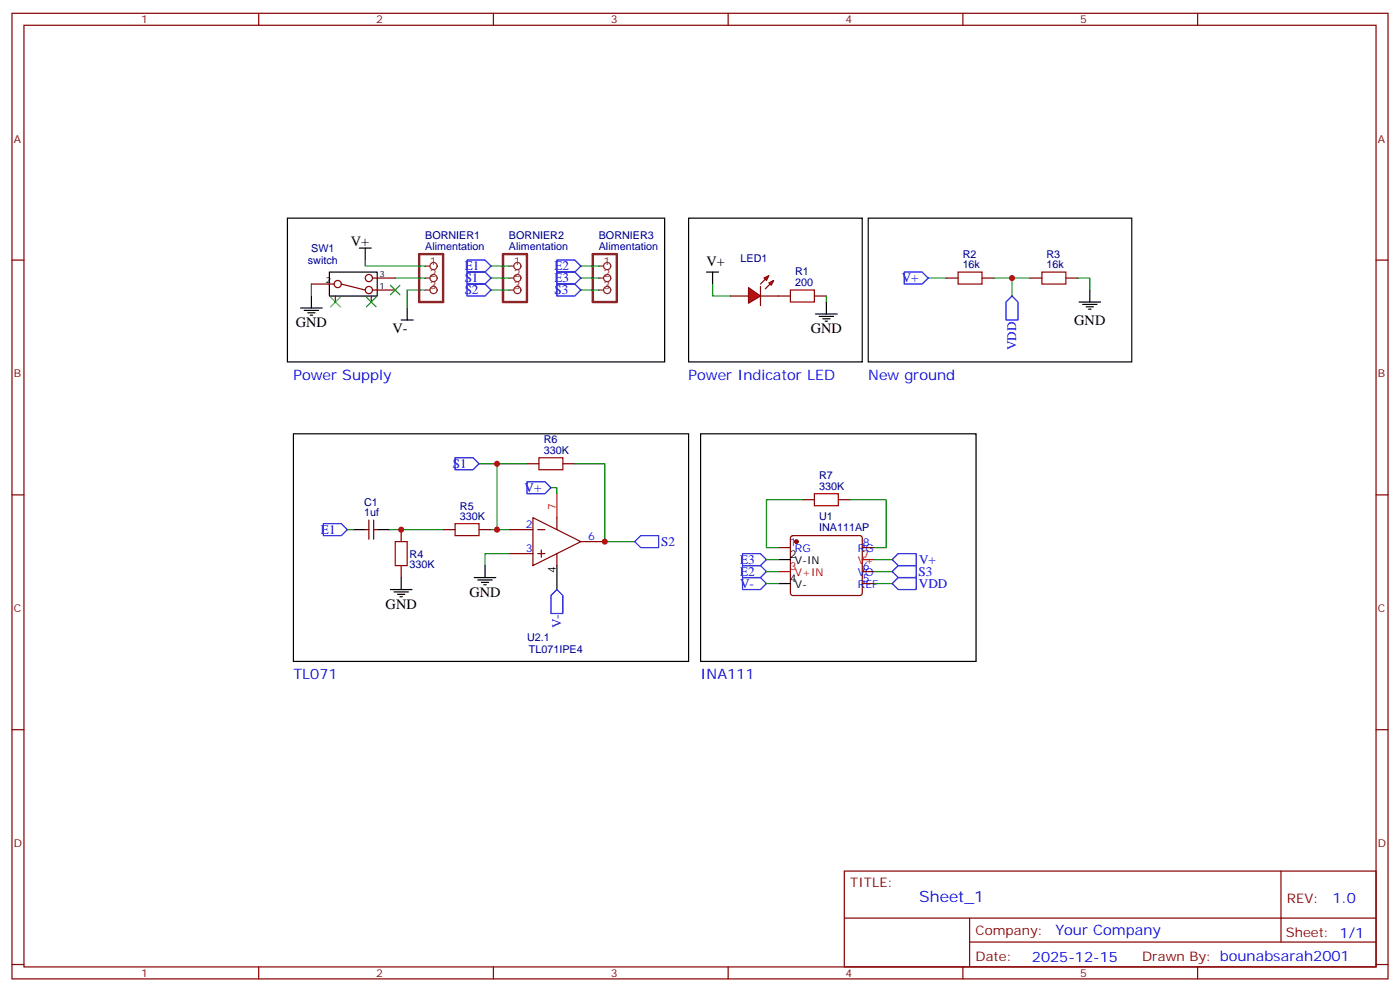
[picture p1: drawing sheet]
<svg xmlns="http://www.w3.org/2000/svg" width="412mm" height="292mm" viewBox="0 0 412 292" stroke-linecap="round" stroke-linejoin="round" font-family="sans-serif">
<g fill="none" stroke="#870000" stroke-width=".35">
<path d="M3.5 3.9h405.4v284.4h-405.4zM7.1 7.4h398.2v277.3h-398.2zM76.2 3.9v3.5M145.3 3.9v3.5M214.5 3.9v3.5M283.6 3.9v3.5M352.8 3.9v3.5M3.5 76.6h3.6M405.3 76.6h3.6M229.3 87.2h3.5M239.9 87.2h3.5M278.7 81.9h3.5"/>
<path d="M289.3 81.9h3.5M3.5 145.7h3.6M405.3 145.7h3.6M3.5 214.9h3.6M405.3 214.9h3.6M248.7 256.5h156.6v28.2h-156.6zM377.3 256.5v20.9M248.7 270.4h156.5M285.6 277.4h119.6M285.6 270.4v14.1M3.5 284h3.6M76.2 284.7v3.6"/>
<path d="M145.3 284.7v3.6M214.5 284.7v3.6M283.6 284.7v3.6M352.8 284.7v3.6M405.3 284h3.6"/>
</g>
<path d="M232.8 85.4h7.1v3.5h-7.1zM282.2 80.1h7.1v3.5h-7.1z" fill="none" stroke="#a10000" stroke-width=".35"/>
<path d="M118.2 94.2h3.5M119.9 90.7v3.5" fill="none" stroke="#000" stroke-width=".35"/>
<path d="M91.7 83.6v3.6M125.2 85.4h-5.3v5.3" fill="none" stroke="#008700" stroke-width=".35"/>
<g fill="#f00" stroke="#870000" stroke-width=".35">
<path d="M220.5 84.7l3.5 2.5-3.5 2.1z"/>
<path d="M224 84.3v5.7z"/>
</g>
<g fill="#870000" stroke="#870000" stroke-width=".35">
<path d="M224 83.6l1.4-1.4z"/>
<path d="M225.4 85.1l1.4-1.5z"/>
</g>
<g fill="#f00" stroke="#870000" stroke-width=".35">
<path d="M225.1 81.9l1.4-.7-.7 1.4z"/>
<path d="M226.5 83.3l1.4-.7-.7 1.4z"/>
</g>
<g fill="none" stroke="#870000" stroke-width=".35">
<path d="M91.7 83.6h6.7M98.8 87.2v1.7M100.5 83.6l7.1 1.8M109.4 87.2v1.7M109.7 81.9h6.7M109.7 85.4h6.7M215.2 87.2h5.3M224 87.2h5.3M303.4 81.9h3.5M314 81.9h3.5M155.2 136.6h3.5M165.8 136.6h3.5"/>
<path d="M107.6 156h1.1M108.7 153.1v5.7M110.1 156h1M110.1 153.1v5.7M118.2 156v3.5M130.5 156h3.6M141.1 156h3.5M149.9 156h7.1M157 152.4l14.1 7.1-14.1 7zM158.4 156h2.1M164 152.4v3.6M171.1 159.5h7.1"/>
<path d="M233.1 157.9l.4-.2h19.8l.5 .2 .2 .5v16.3l-.2 .5-.5 .2h-19.8l-.5-.3-.2-.4v-16.3zM236.4 147.1h3.5M246.9 147.1h3.6M118.2 166.5v3.6M149.9 163h7.1M158.4 163h2.1M159.5 162v2.1M164 163v3.5M229.3 161.3h3.5M254 161.3h3.5M254 171.8h3.5M254 168.3h3.5"/>
<circle cx="99.5" cy="83.6" r="1.06"/>
<circle cx="108.7" cy="85.4" r="1.06"/>
<circle cx="108.7" cy="81.9" r="1.06"/>
</g>
<g fill="none" stroke="#000" stroke-width=".35">
<path d="M84.7 64.2h111.1v42.4h-111.1zM105.8 73.1h3.6M107.6 73.1v3.5M202.8 64.2h51.2v42.4h-51.2zM255.8 64.2h77.6v42.4h-77.6zM88.5 90.7h6.4M89.6 91.4h4.2M90.7 92.1h2.1M91.4 92.8h.7M91.7 87.2v3.5M97 80.1h14.1v7.1h-14.1zM208.1 80.1h3.6"/>
<path d="M209.9 80.1v3.5M240.2 92.5h6.4M241.3 93.2h4.2M242.4 93.9h2.1M243.1 94.6h.7M243.4 88.9v3.6M317.9 88.9h6.3M318.9 89.6h4.2M320 90.3h2.1M320.7 91.1h.7M321 85.4v3.5M86.4 127.7h116.4v67.1h-116.4z"/>
<path d="M206.4 127.7h81.1v67.1h-81.1zM104.1 156h3.5M111.1 156h3.6M115 173.6h6.4M116.1 174.3h4.2M117.1 175h2.1M117.8 175.7h.7M118.2 170.1v3.5M139.7 170.1h6.3M140.8 170.8h4.2M141.8 171.5h2.1M142.5 172.2h.7"/>
<path d="M142.9 166.5v3.6M164 166.5v7.1M229.3 164.8h3.5M229.3 171.8h3.5"/>
</g>
<g fill="none" stroke="#008700" stroke-width=".35">
<path d="M107.6 76.6v1.8h17.6M144.6 78.4h5.3M171.1 78.4h5.3M116.4 81.9h8.8M144.6 81.9h5.3M144.6 85.4h5.3M171.1 81.9h5.3M171.1 85.4h5.3M209.9 83.6v3.6h5.3M243.4 87.2v1.7M273.4 81.9h5.3M292.8 81.9h10.6"/>
<path d="M298.1 81.9v5.3M317.5 81.9h3.5v3.5M141.1 136.6h5.3M155.2 136.6h-8.8v19.4M169.3 136.6h8.9v22.9h8.8M102.3 156h1.8M114.7 156h15.8M144.6 156h5.3M162.3 143.6h1.7v1.8M236.4 147.1h-10.6v14.2h3.5M250.5 147.1h10.6v14.2h-3.6M149.9 163h-7v3.5"/>
<path d="M225.8 164.8h3.5M225.8 171.8h3.5M225.8 168.3h3.5M257.5 164.8h5.3M257.5 171.8h5.3M257.5 168.3h5.3"/>
</g>
<path d="M123.5 74.8h7v14.1h-7zM148.2 74.8h7v14.1h-7zM174.6 74.8h7.1v14.1h-7.1z" fill="none" stroke="#8c2424" stroke-width=".71"/>
<g fill="none" stroke="#8c2424" stroke-width=".35">
<path d="M125.2 78.4h1.4M149.9 78.4h1.4M176.4 78.4h1.4M125.2 81.9h1.4M125.2 85.4h1.4M149.9 81.9h1.4M149.9 85.4h1.4M176.4 81.9h1.4M176.4 85.4h1.4"/>
<circle cx="127.7" cy="78.4" r="1.06"/>
<circle cx="152.4" cy="78.4" r="1.06"/>
<circle cx="178.9" cy="78.4" r="1.06"/>
<circle cx="127.7" cy="81.9" r="1.06"/>
<circle cx="127.7" cy="85.4" r="1.06"/>
<circle cx="152.4" cy="81.9" r="1.06"/>
<circle cx="152.4" cy="85.4" r="1.06"/>
<circle cx="178.9" cy="85.4" r="1.06"/>
<circle cx="178.9" cy="81.9" r="1.06"/>
</g>
<path d="M97.4 87.5l2.8 2.8M100.2 87.5l-2.8 2.8M107.9 87.5l2.9 2.8M110.8 87.5l-2.9 2.8M115 84l2.8 2.8M117.8 84l-2.8 2.8" fill="none" stroke="#3c3" stroke-width=".35"/>
<path d="M306.9 80.1h7.1v3.5h-7.1zM158.7 134.8h7.1v3.5h-7.1zM116.4 159.5h3.5v7h-3.5zM134.1 154.2h7v3.5h-7zM239.9 145.4h7v3.5h-7z" fill="none" stroke="#a10000" stroke-width=".35"/>
<g fill="none" stroke="#00f" stroke-width=".35">
<path d="M137.6 76.6h5.3l1.7 1.8-1.7 1.7h-5.3zM164 76.6h5.3l1.8 1.8-1.8 1.7h-5.3zM137.6 80.1h5.3l1.7 1.8-1.7 1.7h-5.3zM137.6 83.6h5.3l1.7 1.8-1.7 1.8h-5.3zM164 80.1h5.3l1.8 1.8-1.8 1.7h-5.3zM164 83.6h5.3l1.8 1.8-1.8 1.8h-5.3zM266.3 80.1h5.3l1.8 1.8-1.8 1.7h-5.3zM298.1 87.2l1.8 1.7v5.3h-3.6v-5.3zM134.1 134.8h5.2l1.8 1.8-1.8 1.7h-5.2zM95.2 154.2h5.3l1.8 1.8-1.8 1.7h-5.3zM155.2 141.9h5.3l1.8 1.7-1.8 1.8h-5.3zM187 159.5l1.7-1.8h5.3v3.6h-5.3z"/>
<path d="M164 173.6l1.8 1.8v5.3h-3.5v-5.3zM218.7 170.1h5.3l1.8 1.7-1.8 1.8h-5.3zM218.7 163h5.3l1.8 1.8-1.8 1.7h-5.3zM218.7 166.5h5.3l1.8 1.8-1.8 1.8h-5.3zM262.8 164.8l1.8-1.8h5.3v3.5h-5.3zM262.8 171.8l1.8-1.7h5.3v3.5h-5.3zM262.8 168.3l1.8-1.8h5.3v3.6h-5.3z"/>
</g>
<path d="M164 145.4v7M229.3 168.3h3.5M254 164.8h3.5" fill="none" stroke="#f00" stroke-width=".35"/>
<circle cx="234.6" cy="159.5" r=".53" fill="#870000" stroke="#870000" stroke-width=".35"/>
<g fill="#c00">
<circle cx="298.1" cy="81.9" r=".88"/>
<circle cx="118.2" cy="156" r=".88"/>
<circle cx="146.4" cy="156" r=".88"/>
<circle cx="178.2" cy="159.5" r=".88"/>
<circle cx="146.4" cy="136.6" r=".88"/>
</g>
<text font-size="4.6" fill="#00f" x="270.8" y="265.5">Sheet_1</text>
<g font-size="4.2">
<text x="103.4" y="72.4">V+</text>
<text x="208.1" y="78.4">V+</text>
<text x="316.4" y="95.6">GND</text>
<text x="87.1" y="96.3">GND</text>
<text x="115.6" y="98.2">V-</text>
<text x="238.8" y="98.1">GND</text>
<text x="113.6" y="179.2">GND</text>
<text x="138.3" y="175.7">GND</text>
</g>
<g font-size="4.2" fill="#00f">
<text x="86.4" y="111.9">Power Supply</text>
<text x="202.8" y="111.9">Power Indicator LED</text>
<text x="255.8" y="111.9">New ground</text>
<text x="86.4" y="200.1">TL071</text>
<text x="206.4" y="200.1">INA111</text>
<text x="392.5" y="265.8">1.0</text>
<text x="310.9" y="275.3">Your Company</text>
<text x="304" y="283.1">2025-12-15</text>
</g>
<g font-size="3.9" fill="#00f">
<text x="136.9" y="79.6">E1</text>
<text x="136.9" y="83.1">S1</text>
<text x="163.3" y="79.6">E2</text>
<text x="163.3" y="83.1">E3</text>
<text x="265.6" y="83.1">V+</text>
<text x="136.9" y="86.7">S2</text>
<text x="163.3" y="86.7">S3</text>
<text x="299.4" y="103.1" transform="rotate(-90 299.4 103.1)">VDD</text>
<text x="133.3" y="137.8">S1</text>
<text x="154.5" y="144.9">V+</text>
<text x="94.5" y="157.2">E1</text>
<text x="194.7" y="160.8">S2</text>
<text x="218" y="166.1">E3</text>
<text x="270.7" y="166.1">V+</text>
<text x="218" y="173.1">V-</text>
<text x="218" y="169.6">E2</text>
<text x="270.6" y="169.7">S3</text>
<text x="270.7" y="173.2">VDD</text>
<text x="165.3" y="185" transform="rotate(-90 165.3 185)">V-</text>
</g>
<g font-size="3.9" fill="#800">
<text x="250.5" y="261.1">TITLE:</text>
<text x="379.1" y="265.8">REV:</text>
<text x="287.4" y="275.3">Company:</text>
<text x="378.7" y="275.9">Sheet: 1/1</text>
<text x="287.4" y="283">Date:</text>
<text x="336.4" y="283.1">Drawn By: bounabsarah2001</text>
</g>
<g font-size="3.2" fill="#800">
<text x="41.6" y="6.9">1</text>
<text x="110.8" y="6.9">2</text>
<text x="179.9" y="6.9">3</text>
<text x="249.1" y="6.9">4</text>
<text x="318.2" y="6.9">5</text>
<text x="4.1" y="42">A</text>
<text x="405.9" y="42">A</text>
<text x="4.1" y="111.2">B</text>
<text x="405.9" y="111.2">B</text>
<text x="4.1" y="180.3">C</text>
<text x="405.9" y="180.3">C</text>
<text x="4.1" y="249.4">D</text>
<text x="405.9" y="249.4">D</text>
<text x="41.6" y="287.7">1</text>
<text x="110.8" y="287.7">2</text>
<text x="179.9" y="287.7">3</text>
<text x="249.1" y="287.7">4</text>
<text x="318.2" y="287.7">5</text>
</g>
<g font-size="3.2" fill="#000080">
<text x="125.2" y="70.3">BORNIER1</text>
<text x="149.9" y="70.3">BORNIER2</text>
<text x="176.4" y="70.3">BORNIER3</text>
<text x="90.7" y="77.8">switch</text>
<text x="91.7" y="74.3">SW1</text>
<text x="125.2" y="73.6">Alimentation</text>
<text x="149.9" y="73.6">Alimentation</text>
<text x="176.4" y="73.6">Alimentation</text>
<text x="218.1" y="77">LED1</text>
<text x="283.6" y="76">R2</text>
<text x="308.3" y="76">R3</text>
<text x="234.2" y="81.1">R1</text>
<text x="283.6" y="79.1">16k</text>
<text x="308.3" y="79.1">16k</text>
<text x="234.2" y="84.3">200</text>
<text x="160.2" y="130.6">R6</text>
<text x="160.2" y="133.7">330K</text>
<text x="241.3" y="141.1">R7</text>
<text x="107.3" y="149">C1</text>
<text x="241.3" y="144.3">330K</text>
<text x="107.3" y="152.1">1uf</text>
<text x="135.5" y="153.1">330K</text>
<text x="135.5" y="150.1">R5</text>
<text x="241.3" y="153.2">U1</text>
<text x="241.3" y="156.5">INA111AP</text>
<text x="120.6" y="167.3">330K</text>
<text x="120.6" y="164.3">R4</text>
<text x="155.3" y="188.9">U2.1</text>
<text x="155.8" y="192.4">TL071IPE4</text>
</g>
<g font-size="3.2" fill="#8d2323">
<text x="126.6" y="78">1</text>
<text x="151.3" y="78">1</text>
<text x="177.8" y="78">1</text>
<text x="126.6" y="81.5">2</text>
<text x="151.3" y="81.5">2</text>
<text x="177.8" y="81.5">2</text>
<text x="126.6" y="85.1">3</text>
<text x="151.3" y="85.1">3</text>
<text x="177.8" y="85.1">3</text>
</g>
<g font-size="3.2" fill="#00f">
<text x="154.9" y="155.6">2</text>
<text x="173.2" y="159.1">6</text>
<text x="232.7" y="160.9">1</text>
<text x="254.2" y="160.9">8</text>
<text x="154.9" y="162.7">3</text>
<text x="234.1" y="162.7">RG</text>
<text x="252.7" y="162.7">RG</text>
<text x="254.2" y="168">6</text>
<text x="252.7" y="173.2">REF</text>
<text x="252.7" y="169.7">VO</text>
<text x="254.2" y="171.5">5</text>
</g>
<g font-size="3.2" fill="#f00">
<text x="163.7" y="150.3" transform="rotate(-90 163.7 150.3)">7</text>
<text x="232.7" y="168">3</text>
<text x="252.7" y="166.2">V+</text>
<text x="254.2" y="164.4">7</text>
<text x="234.1" y="169.7">V+IN</text>
</g>
<g font-size="3.2">
<text x="232.7" y="164.4">2</text>
<text x="234.1" y="166.2">V-IN</text>
<text x="163.7" y="168.7" transform="rotate(-90 163.7 168.7)">4</text>
<text x="232.7" y="171.5">4</text>
<text x="234.1" y="173.2">V-</text>
</g>
<g font-size="2.5">
<text x="96" y="83.3">2</text>
<text x="111.8" y="81.5">3</text>
<text x="111.8" y="85.1">1</text>
</g>
</svg>
